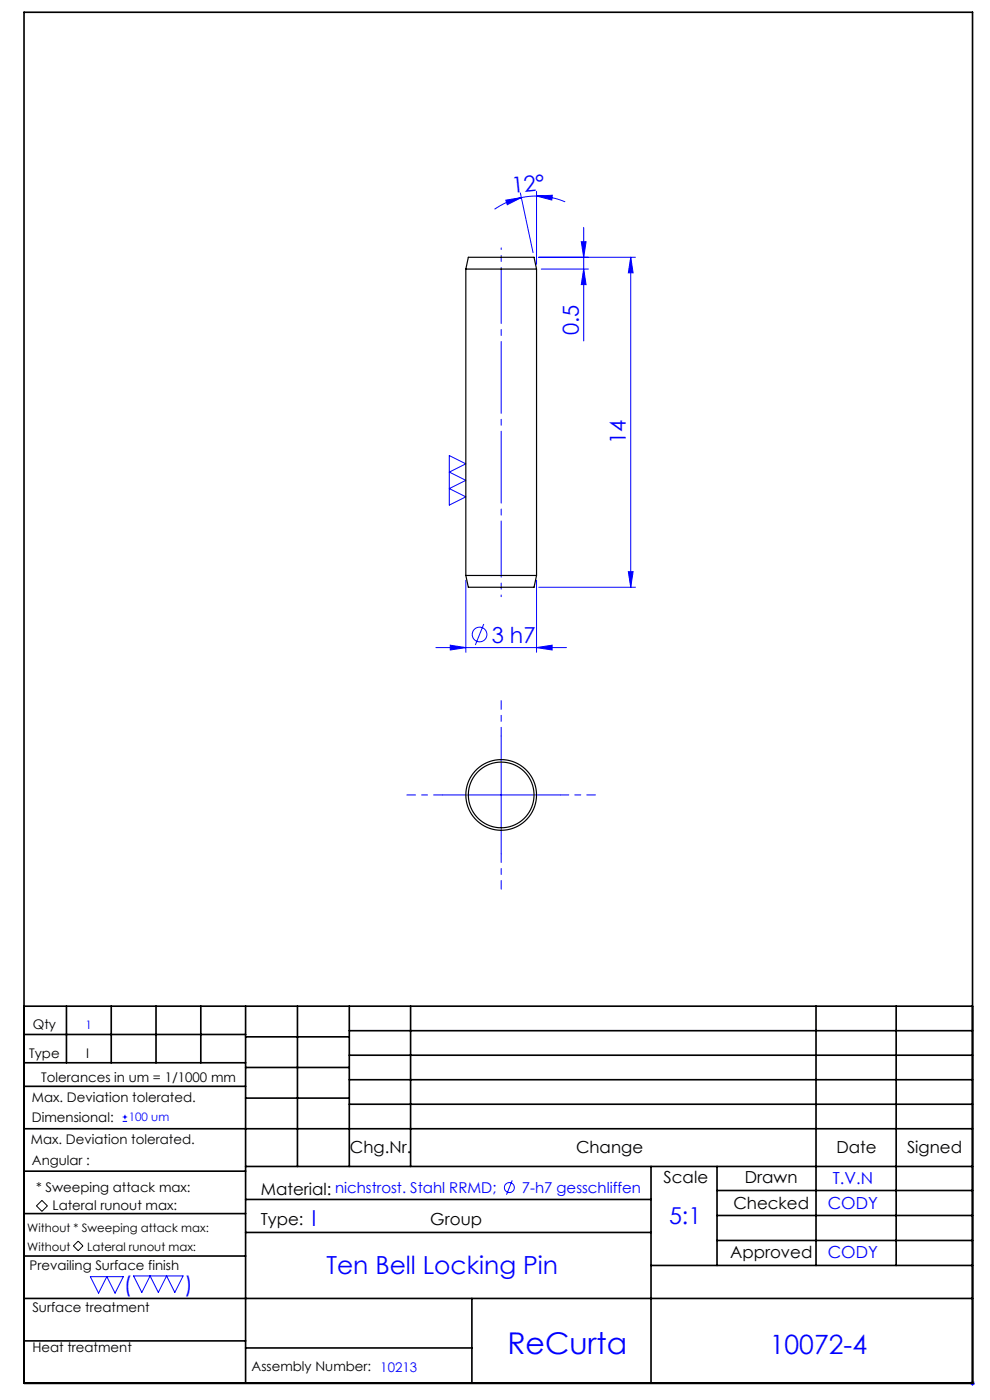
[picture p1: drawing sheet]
<svg xmlns="http://www.w3.org/2000/svg" width="210mm" height="297mm" viewBox="0 0 210 297" stroke-linecap="round" stroke-linejoin="round" font-family="sans-serif">
<g fill="none" stroke="#00f" stroke-width=".21">
<path d="M107.3 42.5l3.3-.6-3 1.5zM110.4 40.9l2.7 12.7M110.6 41.9a15.5 15.5 0 0 0-5.7 2.5M113.8 41.6l3.3-.2-.1 1zM113.8 41.6l-3.2 .3M113.8 41.6a15.5 15.5 0 0 1 6.1 1.2M113.8 40.6v15.5M114.3 54.6h20.5M114.8 57.1h10M123.3 51.3h1l-.5 3.3zM123.8 57.1l.5 3.3h-1zM123.8 48.2v24.1"/>
<path d="M133.8 54.6l.5 3.3h-1zM133.8 54.6v70M95.3 96.6l3.5 1.8-3.5 1.7 3.5 1.8-3.5 1.7 3.5 1.8-3.5 1.7zM92.5 137.4h27.7M95.5 136.9l3.3 .5-3.3 .5zM98.8 123.1v15.3M102.6 132.4l-1.8 4.4M113.8 137.4l3.3-.5v1zM113.8 123.1v15.3M114.3 124.6h20.5M133.3 121.3h1l-.5 3.3zM106.3 156.1v25"/>
<path d="M93.8 168.6h25M26 237.9h1M26 237h1M26.5 236.5v.9M108.7 250.4l-1.3 3.1M19.2 270.8h7l-1.8 3.5-1.7-3.5-1.8 3.5zM28.3 270.7h10.5l-1.7 3.5-1.8-3.5-1.7 3.5-1.8-3.5-1.7 3.5zM205.8 293.5h1M205.9 293.1l.7 .7M206.3 293v1M206.6 293.1l-.7 .7"/>
<circle cx="101.7" cy="134.6" r="1.56"/>
<circle cx="108" cy="251.9" r="1.06"/>
</g>
<path d="M8.9 254.7l1.2 1.1-1.2 1.2-1.2-1.2zM15.6 264.3l1-1 1 1-1 1z" fill="none" stroke="#000" stroke-width=".21"/>
<path d="M106.3 156.1v-7.5M93.8 168.6h-7.5M118.8 168.6h7.5M106.3 181.1v7.5" fill="none" stroke="#00f" stroke-width=".21" stroke-dasharray="15.2 1.3 1.3 1.3" stroke-dashoffset="13.4"/>
<path d="M106.3 57.1v65" fill="none" stroke="#00f" stroke-width=".21" stroke-dasharray="15.2 1.3 1.3 1.3" stroke-dashoffset="3.7"/>
<path d="M106.3 57.1v-4.5M106.3 122.1v4.5" fill="none" stroke="#00f" stroke-width=".21" stroke-dasharray="15.2 1.3 1.3 1.3" stroke-dashoffset="14.9"/>
<g fill="none" stroke="#000" stroke-width=".35">
<path d="M5.1 2.6h201.2v290.9h-201.2zM5.1 213.5h201.2M5.1 219.5h47M14.1 213.5v12M23.6 213.5v12M33.1 213.5v12M42.6 213.5v12M52.1 213.5v80M52.1 220h22M63.1 213.5v34M74.1 218.7h132.2M74.1 213.5v34"/>
<path d="M87.1 213.5v34M173.1 213.5v55M190.1 213.5v55M5.1 239.5h201.2M5.1 230.5h47M5.1 225.5h47M52.1 226.5h22M52.1 233h22M74.1 223.9h132.2M74.1 229.1h132.2M74.1 234.3h132.2M5.1 257.5h47"/>
<path d="M5.1 248.5h47M52.1 247.5h154.2M52.1 254.5h86M138.1 247.5v46M152.1 247.5v21M152.1 252.6h54.2M152.1 257.9h54.2M5.1 275.5h201.2M5.1 266.5h47M52.1 261.5h86M100.1 275.5v18M138.1 268.5h68.2"/>
<path d="M152.1 263.2h54.2M5.1 284.5h47M52.1 286h48"/>
</g>
<g fill="#00f">
<path d="M95.5 136.9l3.3 .5-3.3 .5zM113.8 137.4l3.3-.5v1z"/>
<path d="M113.8 41.6l3.3-.2-.1 1zM107.3 42.5l3.3-.6-3 1.5z"/>
<path d="M133.8 54.6l.5 3.3h-1zM133.3 121.3h1l-.5 3.3zM123.3 51.3h1l-.5 3.3zM123.8 57.1l.5 3.3h-1z"/>
</g>
<g fill="none" stroke="#000" stroke-width=".25">
<path d="M98.8 57.1h15M98.8 57.1l.5-2.5h14l.5 2.5M98.8 57.1v65M113.8 57.1v65M98.8 122.1h15M98.8 122.1l.5 2.5h14l.5-2.5"/>
<circle cx="106.3" cy="168.6" r="7"/>
<circle cx="106.3" cy="168.6" r="7.5"/>
</g>
<text font-size="6.3" fill="#00f" x="107.6" y="287.3">ReCurta</text>
<text font-size="5.6" fill="#00f" x="163.3" y="287.2">10072-4</text>
<text font-size="5.3" fill="#00f" x="69.2" y="270.3">Ten Bell Locking Pin</text>
<text font-size="4.9" fill="#00f" x="141.9" y="259.7">5:1</text>
<g font-size="4.7" fill="#00f">
<text x="108.7" y="41" transform="rotate(-6 108.7 41)">12°</text>
<text x="122.8" y="71" transform="rotate(-90 122.8 71)">0.5</text>
<text x="132.8" y="94.2" transform="rotate(-90 132.8 94.2)">14</text>
<text x="104.3" y="136.3">3 h7</text>
<text x="66.1" y="260">I</text>
<text x="26.3" y="274.2">(</text>
<text x="39.2" y="274.2">)</text>
</g>
<g font-size="3.5">
<text x="74.2" y="244.7">Chg.Nr.</text>
<text x="122.2" y="244.7">Change</text>
<text x="177.4" y="244.7">Date</text>
<text x="192.4" y="244.7">Signed</text>
<text x="140.8" y="250.9">Scale</text>
<text x="158" y="250.9">Drawn</text>
<text x="55.3" y="253.5">Material: nichstrost. Stahl RRMD;</text>
<text x="155.6" y="256.4">Checked</text>
<text x="55.3" y="259.8">Type:</text>
<text x="91.3" y="259.8">Group</text>
<text x="154.9" y="266.9">Approved</text>
</g>
<g font-size="3.5" fill="#00f">
<text x="176.6" y="251.1">T.V.N</text>
<text x="175.6" y="256.6">CODY</text>
<text x="175.6" y="267">CODY</text>
</g>
<text font-size="3.2" fill="#00f" x="110.7" y="253.1">7-h7 gesschliffen</text>
<g font-size="2.8">
<text x="7" y="218.4">Qty</text>
<text x="6.2" y="224.5">Type</text>
<text x="18.2" y="224.5">I</text>
<text x="6.8" y="233.7">Max. Deviation tolerated.</text>
<text x="8.8" y="229.4">Tolerances in um = 1/1000 mm</text>
<text x="6.8" y="238.1">Dimensional:</text>
<text x="6.6" y="242.8">Max. Deviation tolerated.</text>
<text x="6.8" y="247.1">Angular :</text>
<text x="7.6" y="252.9">* Sweeping attack max:</text>
<text x="11.2" y="256.7">Lateral runout max:</text>
<text x="6.3" y="269.5">Prevailing Surface finish</text>
<text x="6.9" y="278.3">Surface treatment</text>
<text x="6.9" y="286.7">Heat treatment</text>
<text x="53.4" y="290.9">Assembly Number: 10213</text>
</g>
<g font-size="2.5" fill="#00f">
<text x="18.1" y="218.3">1</text>
<text x="27.3" y="237.9">100 um</text>
</g>
<g font-size="2.5">
<text x="5.8" y="261.4">Without * Sweeping attack max:</text>
<text x="5.8" y="265.4">Without</text>
<text x="18.5" y="265.3">Lateral runout max:</text>
</g>
</svg>
